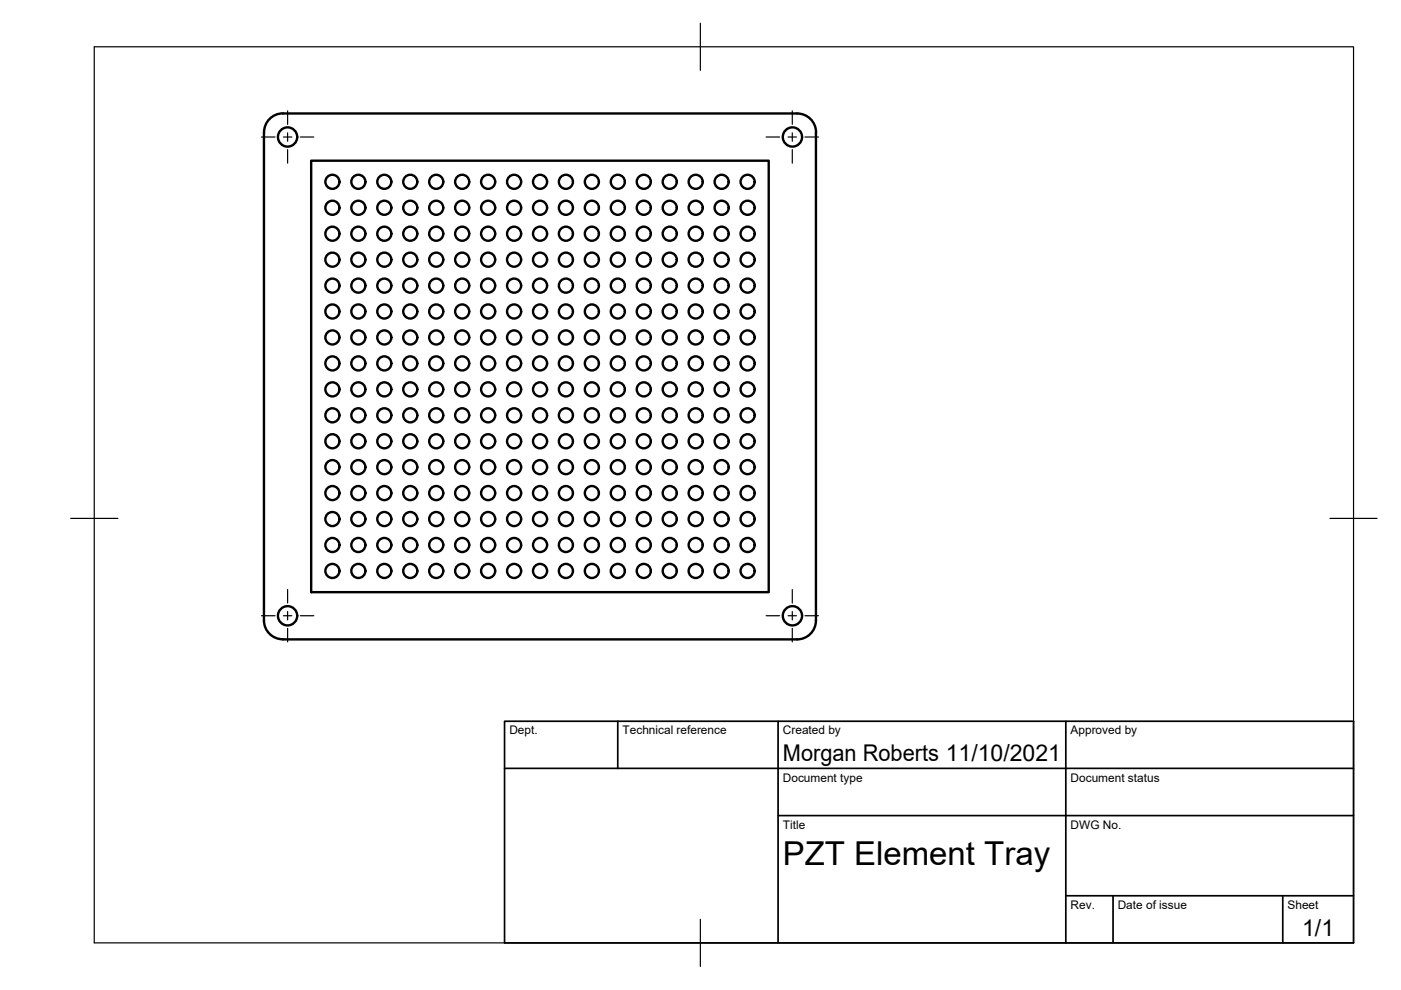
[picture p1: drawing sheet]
<svg xmlns="http://www.w3.org/2000/svg" width="297mm" height="210mm" viewBox="0 0 297 210" stroke-linecap="round" stroke-linejoin="round" font-family="sans-serif">
<!-- layer: Visible -->
<g fill="none" stroke="#000" stroke-width=".51">
<path d="M60 24.1h109a4 4 0 0 1 4 3.9v103.6a4 4 0 0 1-4 4h-109M60 24a4 4 0 0 0-4 4v103.6a4 4 0 0 0 4 3.9M66 34.1h97v91.5h-97z"/>
<circle cx="61" cy="29" r="2.04"/>
<circle cx="70.5" cy="38.5" r="1.49"/>
<circle cx="76" cy="38.5" r="1.49"/>
<circle cx="81.5" cy="38.5" r="1.49"/>
<circle cx="87" cy="38.5" r="1.49"/>
<circle cx="92.5" cy="38.5" r="1.49"/>
<circle cx="98" cy="38.5" r="1.49"/>
<circle cx="103.5" cy="38.5" r="1.49"/>
<circle cx="109" cy="38.5" r="1.49"/>
<circle cx="114.5" cy="38.5" r="1.49"/>
<circle cx="120" cy="38.5" r="1.49"/>
<circle cx="125.5" cy="38.5" r="1.49"/>
<circle cx="131" cy="38.5" r="1.49"/>
<circle cx="136.5" cy="38.5" r="1.49"/>
<circle cx="142" cy="38.5" r="1.49"/>
<circle cx="147.5" cy="38.5" r="1.49"/>
<circle cx="153" cy="38.5" r="1.49"/>
<circle cx="158.5" cy="38.5" r="1.49"/>
<circle cx="168" cy="29" r="2.04"/>
<circle cx="70.5" cy="44.1" r="1.49"/>
<circle cx="70.5" cy="49.6" r="1.49"/>
<circle cx="70.5" cy="55.1" r="1.49"/>
<circle cx="76" cy="55.1" r="1.49"/>
<circle cx="76" cy="49.6" r="1.49"/>
<circle cx="76" cy="44.1" r="1.49"/>
<circle cx="81.5" cy="44.1" r="1.49"/>
<circle cx="81.5" cy="49.6" r="1.49"/>
<circle cx="81.5" cy="55.1" r="1.49"/>
<circle cx="87" cy="49.6" r="1.49"/>
<circle cx="87" cy="55.1" r="1.49"/>
<circle cx="87" cy="44.1" r="1.49"/>
<circle cx="92.5" cy="55.1" r="1.49"/>
<circle cx="92.5" cy="49.6" r="1.49"/>
<circle cx="92.5" cy="44.1" r="1.49"/>
<circle cx="98" cy="49.6" r="1.49"/>
<circle cx="98" cy="55.1" r="1.49"/>
<circle cx="98" cy="44.1" r="1.49"/>
<circle cx="103.5" cy="49.6" r="1.49"/>
<circle cx="103.5" cy="55.1" r="1.49"/>
<circle cx="103.5" cy="44.1" r="1.49"/>
<circle cx="109" cy="55.1" r="1.49"/>
<circle cx="109" cy="49.6" r="1.49"/>
<circle cx="109" cy="44.1" r="1.49"/>
<circle cx="114.5" cy="49.6" r="1.49"/>
<circle cx="114.5" cy="55.1" r="1.49"/>
<circle cx="114.5" cy="44.1" r="1.49"/>
<circle cx="120" cy="49.6" r="1.49"/>
<circle cx="120" cy="44.1" r="1.49"/>
<circle cx="120" cy="55.1" r="1.49"/>
<circle cx="125.5" cy="44.1" r="1.49"/>
<circle cx="125.5" cy="49.6" r="1.49"/>
<circle cx="125.5" cy="55.1" r="1.49"/>
<circle cx="131" cy="44.1" r="1.49"/>
<circle cx="131" cy="49.6" r="1.49"/>
<circle cx="131" cy="55.1" r="1.49"/>
<circle cx="136.5" cy="44.1" r="1.49"/>
<circle cx="136.5" cy="55.1" r="1.49"/>
<circle cx="136.5" cy="49.6" r="1.49"/>
<circle cx="142" cy="44.1" r="1.49"/>
<circle cx="142" cy="55.1" r="1.49"/>
<circle cx="142" cy="49.6" r="1.49"/>
<circle cx="147.5" cy="55.1" r="1.49"/>
<circle cx="147.5" cy="44.1" r="1.49"/>
<circle cx="147.5" cy="49.6" r="1.49"/>
<circle cx="153" cy="49.6" r="1.49"/>
<circle cx="153" cy="55.1" r="1.49"/>
<circle cx="153" cy="44.1" r="1.49"/>
<circle cx="158.5" cy="44.1" r="1.49"/>
<circle cx="158.5" cy="55.1" r="1.49"/>
<circle cx="158.5" cy="49.6" r="1.49"/>
<circle cx="70.5" cy="77" r="1.49"/>
<circle cx="70.5" cy="66" r="1.49"/>
<circle cx="70.5" cy="60.6" r="1.49"/>
<circle cx="70.5" cy="71.5" r="1.49"/>
<circle cx="76" cy="60.6" r="1.49"/>
<circle cx="76" cy="77" r="1.49"/>
<circle cx="76" cy="66" r="1.49"/>
<circle cx="76" cy="71.5" r="1.49"/>
<circle cx="81.5" cy="77" r="1.49"/>
<circle cx="81.5" cy="66" r="1.49"/>
<circle cx="81.5" cy="60.6" r="1.49"/>
<circle cx="81.5" cy="71.5" r="1.49"/>
<circle cx="87" cy="66" r="1.49"/>
<circle cx="87" cy="77" r="1.49"/>
<circle cx="87" cy="71.5" r="1.49"/>
<circle cx="87" cy="60.6" r="1.49"/>
<circle cx="92.5" cy="60.6" r="1.49"/>
<circle cx="92.5" cy="77" r="1.49"/>
<circle cx="92.5" cy="66" r="1.49"/>
<circle cx="92.5" cy="71.5" r="1.49"/>
<circle cx="98" cy="66" r="1.49"/>
<circle cx="98" cy="71.5" r="1.49"/>
<circle cx="98" cy="77" r="1.49"/>
<circle cx="98" cy="60.6" r="1.49"/>
<circle cx="103.5" cy="60.6" r="1.49"/>
<circle cx="103.5" cy="71.5" r="1.49"/>
<circle cx="103.5" cy="77" r="1.49"/>
<circle cx="103.5" cy="66" r="1.49"/>
<circle cx="109" cy="66" r="1.49"/>
<circle cx="109" cy="60.6" r="1.49"/>
<circle cx="109" cy="71.5" r="1.49"/>
<circle cx="109" cy="77" r="1.49"/>
<circle cx="114.5" cy="60.6" r="1.49"/>
<circle cx="114.5" cy="71.5" r="1.49"/>
<circle cx="114.5" cy="77" r="1.49"/>
<circle cx="114.5" cy="66" r="1.49"/>
<circle cx="120" cy="77" r="1.49"/>
<circle cx="120" cy="71.5" r="1.49"/>
<circle cx="120" cy="60.6" r="1.49"/>
<circle cx="120" cy="66" r="1.49"/>
<circle cx="125.5" cy="77" r="1.49"/>
<circle cx="125.5" cy="66" r="1.49"/>
<circle cx="125.5" cy="60.6" r="1.49"/>
<circle cx="125.5" cy="71.5" r="1.49"/>
<circle cx="131" cy="60.6" r="1.49"/>
<circle cx="131" cy="66" r="1.49"/>
<circle cx="131" cy="77" r="1.49"/>
<circle cx="131" cy="71.5" r="1.49"/>
<circle cx="136.5" cy="60.6" r="1.49"/>
<circle cx="136.5" cy="77" r="1.49"/>
<circle cx="136.5" cy="71.5" r="1.49"/>
<circle cx="136.5" cy="66" r="1.49"/>
<circle cx="142" cy="60.6" r="1.49"/>
<circle cx="142" cy="66" r="1.49"/>
<circle cx="142" cy="71.5" r="1.49"/>
<circle cx="142" cy="77" r="1.49"/>
<circle cx="147.5" cy="77" r="1.49"/>
<circle cx="147.5" cy="60.6" r="1.49"/>
<circle cx="147.5" cy="66" r="1.49"/>
<circle cx="147.5" cy="71.5" r="1.49"/>
<circle cx="153" cy="60.6" r="1.49"/>
<circle cx="153" cy="71.5" r="1.49"/>
<circle cx="153" cy="66" r="1.49"/>
<circle cx="153" cy="77" r="1.49"/>
<circle cx="158.5" cy="77" r="1.49"/>
<circle cx="158.5" cy="60.6" r="1.49"/>
<circle cx="158.5" cy="66" r="1.49"/>
<circle cx="158.5" cy="71.5" r="1.49"/>
<circle cx="70.5" cy="99" r="1.49"/>
<circle cx="70.5" cy="88.1" r="1.49"/>
<circle cx="70.5" cy="82.6" r="1.49"/>
<circle cx="70.5" cy="93.6" r="1.49"/>
<circle cx="76" cy="99" r="1.49"/>
<circle cx="76" cy="93.6" r="1.49"/>
<circle cx="76" cy="88.1" r="1.49"/>
<circle cx="76" cy="82.6" r="1.49"/>
<circle cx="81.5" cy="99" r="1.49"/>
<circle cx="81.5" cy="88.1" r="1.49"/>
<circle cx="81.5" cy="82.6" r="1.49"/>
<circle cx="81.5" cy="93.6" r="1.49"/>
<circle cx="87" cy="99" r="1.49"/>
<circle cx="87" cy="88.1" r="1.49"/>
<circle cx="87" cy="82.6" r="1.49"/>
<circle cx="87" cy="93.6" r="1.49"/>
<circle cx="92.5" cy="88.1" r="1.49"/>
<circle cx="92.5" cy="99" r="1.49"/>
<circle cx="92.5" cy="93.6" r="1.49"/>
<circle cx="92.5" cy="82.6" r="1.49"/>
<circle cx="98" cy="82.6" r="1.49"/>
<circle cx="98" cy="88.1" r="1.49"/>
<circle cx="98" cy="93.6" r="1.49"/>
<circle cx="98" cy="99" r="1.49"/>
<circle cx="103.5" cy="99" r="1.49"/>
<circle cx="103.5" cy="88.1" r="1.49"/>
<circle cx="103.5" cy="93.6" r="1.49"/>
<circle cx="103.5" cy="82.6" r="1.49"/>
<circle cx="109" cy="93.6" r="1.49"/>
<circle cx="109" cy="99" r="1.49"/>
<circle cx="109" cy="88.1" r="1.49"/>
<circle cx="109" cy="82.6" r="1.49"/>
<circle cx="114.5" cy="99" r="1.49"/>
<circle cx="114.5" cy="93.6" r="1.49"/>
<circle cx="114.5" cy="88.1" r="1.49"/>
<circle cx="114.5" cy="82.6" r="1.49"/>
<circle cx="120" cy="99" r="1.49"/>
<circle cx="120" cy="82.6" r="1.49"/>
<circle cx="120" cy="88.1" r="1.49"/>
<circle cx="120" cy="93.6" r="1.49"/>
<circle cx="125.5" cy="93.6" r="1.49"/>
<circle cx="125.5" cy="99" r="1.49"/>
<circle cx="125.5" cy="82.6" r="1.49"/>
<circle cx="125.5" cy="88.1" r="1.49"/>
<circle cx="131" cy="88.1" r="1.49"/>
<circle cx="131" cy="82.6" r="1.49"/>
<circle cx="131" cy="93.6" r="1.49"/>
<circle cx="131" cy="99" r="1.49"/>
<circle cx="136.5" cy="82.6" r="1.49"/>
<circle cx="136.5" cy="99" r="1.49"/>
<circle cx="136.5" cy="93.6" r="1.49"/>
<circle cx="136.5" cy="88.1" r="1.49"/>
<circle cx="142" cy="99" r="1.49"/>
<circle cx="142" cy="93.6" r="1.49"/>
<circle cx="142" cy="82.6" r="1.49"/>
<circle cx="142" cy="88.1" r="1.49"/>
<circle cx="147.5" cy="99" r="1.49"/>
<circle cx="147.5" cy="88.1" r="1.49"/>
<circle cx="147.5" cy="93.6" r="1.49"/>
<circle cx="147.5" cy="82.6" r="1.49"/>
<circle cx="153" cy="99" r="1.49"/>
<circle cx="153" cy="88.1" r="1.49"/>
<circle cx="153" cy="93.6" r="1.49"/>
<circle cx="153" cy="82.6" r="1.49"/>
<circle cx="158.5" cy="99" r="1.49"/>
<circle cx="158.5" cy="82.6" r="1.49"/>
<circle cx="158.5" cy="88.1" r="1.49"/>
<circle cx="158.5" cy="93.6" r="1.49"/>
<circle cx="70.5" cy="115.6" r="1.49"/>
<circle cx="70.5" cy="110" r="1.49"/>
<circle cx="70.5" cy="104.5" r="1.49"/>
<circle cx="76" cy="115.6" r="1.49"/>
<circle cx="76" cy="104.5" r="1.49"/>
<circle cx="76" cy="110" r="1.49"/>
<circle cx="81.5" cy="115.6" r="1.49"/>
<circle cx="81.5" cy="110" r="1.49"/>
<circle cx="81.5" cy="104.5" r="1.49"/>
<circle cx="87" cy="110" r="1.49"/>
<circle cx="87" cy="115.6" r="1.49"/>
<circle cx="87" cy="104.5" r="1.49"/>
<circle cx="92.5" cy="115.6" r="1.49"/>
<circle cx="92.5" cy="104.5" r="1.49"/>
<circle cx="92.5" cy="110" r="1.49"/>
<circle cx="98" cy="115.6" r="1.49"/>
<circle cx="98" cy="104.5" r="1.49"/>
<circle cx="98" cy="110" r="1.49"/>
<circle cx="103.5" cy="104.5" r="1.49"/>
<circle cx="103.5" cy="115.6" r="1.49"/>
<circle cx="103.5" cy="110" r="1.49"/>
<circle cx="109" cy="104.5" r="1.49"/>
<circle cx="109" cy="115.6" r="1.49"/>
<circle cx="109" cy="110" r="1.49"/>
<circle cx="114.5" cy="110" r="1.49"/>
<circle cx="114.5" cy="115.6" r="1.49"/>
<circle cx="114.5" cy="104.5" r="1.49"/>
<circle cx="120" cy="104.5" r="1.49"/>
<circle cx="120" cy="115.6" r="1.49"/>
<circle cx="120" cy="110" r="1.49"/>
<circle cx="125.5" cy="110" r="1.49"/>
<circle cx="125.5" cy="104.5" r="1.49"/>
<circle cx="125.5" cy="115.6" r="1.49"/>
<circle cx="131" cy="110" r="1.49"/>
<circle cx="131" cy="104.5" r="1.49"/>
<circle cx="131" cy="115.6" r="1.49"/>
<circle cx="136.5" cy="104.5" r="1.49"/>
<circle cx="136.5" cy="115.6" r="1.49"/>
<circle cx="136.5" cy="110" r="1.49"/>
<circle cx="142" cy="115.6" r="1.49"/>
<circle cx="142" cy="104.5" r="1.49"/>
<circle cx="142" cy="110" r="1.49"/>
<circle cx="147.5" cy="104.5" r="1.49"/>
<circle cx="147.5" cy="115.6" r="1.49"/>
<circle cx="147.5" cy="110" r="1.49"/>
<circle cx="153" cy="110" r="1.49"/>
<circle cx="153" cy="115.6" r="1.49"/>
<circle cx="153" cy="104.5" r="1.49"/>
<circle cx="158.5" cy="115.6" r="1.49"/>
<circle cx="158.5" cy="110" r="1.49"/>
<circle cx="158.5" cy="104.5" r="1.49"/>
<circle cx="61" cy="130.6" r="2.04"/>
<circle cx="70.5" cy="121.1" r="1.49"/>
<circle cx="76" cy="121.1" r="1.49"/>
<circle cx="81.5" cy="121.1" r="1.49"/>
<circle cx="87" cy="121.1" r="1.49"/>
<circle cx="92.5" cy="121.1" r="1.49"/>
<circle cx="98" cy="121.1" r="1.49"/>
<circle cx="103.5" cy="121.1" r="1.49"/>
<circle cx="109" cy="121.1" r="1.49"/>
<circle cx="114.5" cy="121.1" r="1.49"/>
<circle cx="120" cy="121.1" r="1.49"/>
<circle cx="125.5" cy="121.1" r="1.49"/>
<circle cx="131" cy="121.1" r="1.49"/>
<circle cx="136.5" cy="121.1" r="1.49"/>
<circle cx="142" cy="121.1" r="1.49"/>
<circle cx="147.5" cy="121.1" r="1.49"/>
<circle cx="153" cy="121.1" r="1.49"/>
<circle cx="158.5" cy="121.1" r="1.49"/>
<circle cx="168" cy="130.6" r="2.04"/>
</g>
<!-- layer: Border -->
<path d="M20 9.9h267v190h-267zM148.5 4.9v10M15 109.9h10M282 109.9h10M148.5 194.9v10" fill="none" stroke="#000" stroke-width=".25"/>
<!-- layer: TitleBlock -->
<path d="M107 152.9h180v47h-180zM131 152.9v10M165 152.9v47M226 152.9v47M107 162.9h180M165 172.9h122M226 189.9h61M236 189.9v10M272 189.9v10" fill="none" stroke="#000" stroke-width=".36"/>
<!-- layer: Center Lines -->
<g fill="none" stroke="#000" stroke-width=".25">
<path d="M55.4 29.1h2.9M60.1 29.1h1.8M61 23.5v2.9M61 28.2v1.7M61 31.7v2.9M63.7 29.1h2.8M162.4 29.1h2.9M167.1 29.1h1.8M168 23.5v2.9M168 28.2v1.7M168 31.7v2.9M170.7 29.1h2.8"/>
<path d="M55.4 130.5h2.9M60.1 130.5h1.8M61 125v2.9M61 129.7v1.7M61 133.2v2.9M63.7 130.5h2.8M162.4 130.5h2.9M167.1 130.5h1.8M168 125v2.9M168 129.7v1.7M168 133.2v2.9M170.7 130.5h2.8"/>
</g>
<text font-size="7" x="166" y="183.4">PZT Element Tray</text>
<g font-size="4.9">
<text x="166" y="161.4">Morgan Roberts 11/10/2021</text>
<text x="276.1" y="198.6">1/1</text>
</g>
<g font-size="2.5">
<text x="108" y="155.7">Dept.</text>
<text x="132" y="155.7">Technical reference</text>
<text x="166" y="155.7">Created by</text>
<text x="227" y="155.7">Approved by</text>
<text x="166" y="165.7">Document type</text>
<text x="227" y="165.7">Document status</text>
<text x="166" y="175.7">Title</text>
<text x="227" y="175.7">DWG No.</text>
<text x="227" y="192.7">Rev.</text>
<text x="237" y="192.7">Date of issue</text>
<text x="273" y="192.7">Sheet</text>
</g>
</svg>
